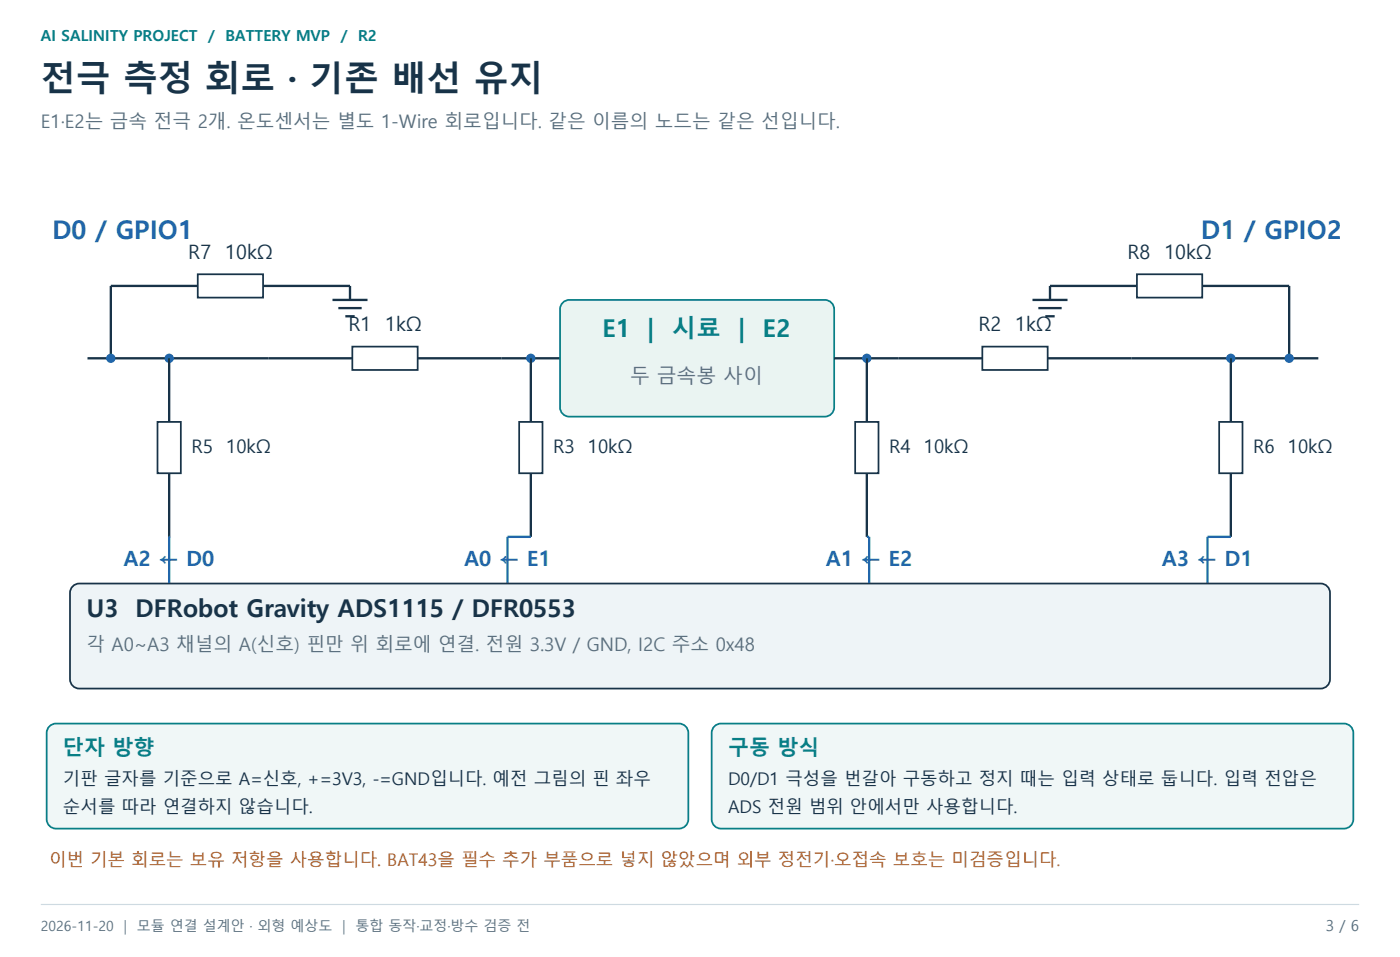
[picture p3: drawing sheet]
<svg xmlns="http://www.w3.org/2000/svg" width="423mm" height="289mm" viewBox="0 0 423 289" stroke-linecap="round" stroke-linejoin="round" font-family="sans-serif">
<path d="M12.3 273.4h398.7" fill="none" stroke="#cedae1" stroke-width=".35"/>
<path d="M26.5 108.3h80" fill="none" stroke="#183348" stroke-width=".71" stroke-linecap="butt"/>
<path d="M106.5 104.8h19.8v7h-19.8z" fill-rule="evenodd" fill="#fff" stroke="#183348" stroke-width=".53"/>
<path d="M126.3 108.3h43" fill="none" stroke="#183348" stroke-width=".71" stroke-linecap="butt"/>
<path d="M170 91.7a2.82 2.82 0 0 1 2.2-1h77.2a2.82 2.82 0 0 1 2.8 2.8v29.6a2.82 2.82 0 0 1-2.8 2.8h-77.2a2.82 2.82 0 0 1-2.9-2.8v-29.6z" fill-rule="evenodd" fill="#eaf4f2" stroke="#087f85" stroke-width=".53"/>
<path d="M252.2 108.3h44.8" fill="none" stroke="#183348" stroke-width=".71" stroke-linecap="butt"/>
<path d="M297 104.8h19.8v7h-19.8z" fill-rule="evenodd" fill="#fff" stroke="#183348" stroke-width=".53"/>
<path d="M316.8 108.3h81.8" fill="none" stroke="#183348" stroke-width=".71" stroke-linecap="butt"/>
<g fill="#2166aa">
<circle cx="51.2" cy="108.3" r="1.41"/>
<circle cx="160.5" cy="108.3" r="1.41"/>
<circle cx="262.1" cy="108.3" r="1.41"/>
<circle cx="372.2" cy="108.3" r="1.41"/>
</g>
<path d="M59.8 86.4h-26.3v21.9" fill="none" stroke="#183348" stroke-width=".71" stroke-linecap="butt"/>
<path d="M59.8 82.9h19.8v7.1h-19.8z" fill-rule="evenodd" fill="#fff" stroke="#183348" stroke-width=".53"/>
<path d="M79.6 86.4h26.2v4.3M100.5 90.7h10.6M102.3 93.1h7.1M104.4 95.6h2.8" fill="none" stroke="#183348" stroke-width=".71" stroke-linecap="butt"/>
<circle cx="33.5" cy="108.3" r="1.41" fill="#2166aa"/>
<path d="M317.5 86.4h26.3M389.8 86.4v21.9" fill="none" stroke="#183348" stroke-width=".71" stroke-linecap="butt"/>
<path d="M343.8 82.9h19.7v7.1h-19.7z" fill-rule="evenodd" fill="#fff" stroke="#183348" stroke-width=".53"/>
<path d="M312.2 90.7h10.6M314 93.1h7M316.1 95.6h2.8M317.5 86.4v4.3M363.5 86.4h26.3" fill="none" stroke="#183348" stroke-width=".71" stroke-linecap="butt"/>
<circle cx="389.8" cy="108.3" r="1.41" fill="#2166aa"/>
<path d="M51.2 108.3v19.2" fill="none" stroke="#183348" stroke-width=".71" stroke-linecap="butt"/>
<path d="M47.6 127.5h7.1v15.6h-7.1z" fill-rule="evenodd" fill="#fff" stroke="#183348" stroke-width=".53"/>
<path d="M160.5 108.3v19.2M51.2 143.1v19.2" fill="none" stroke="#183348" stroke-width=".71" stroke-linecap="butt"/>
<path d="M51.2 162.3v14.1" fill="none" stroke="#2166aa" stroke-width=".71" stroke-linecap="butt"/>
<path d="M157 127.5h7v15.6h-7z" fill-rule="evenodd" fill="#fff" stroke="#183348" stroke-width=".53"/>
<path d="M262.1 108.3v19.2M160.5 143.1v19.2" fill="none" stroke="#183348" stroke-width=".71" stroke-linecap="butt"/>
<path d="M160.5 162.3h-7v14.1" fill="none" stroke="#2166aa" stroke-width=".71" stroke-linecap="butt"/>
<path d="M258.6 127.5h7v15.6h-7z" fill-rule="evenodd" fill="#fff" stroke="#183348" stroke-width=".53"/>
<path d="M372.2 108.3v19.2M262.1 143.1v19.2" fill="none" stroke="#183348" stroke-width=".71" stroke-linecap="butt"/>
<path d="M262.1 162.3h.7v14.1" fill="none" stroke="#2166aa" stroke-width=".71" stroke-linecap="butt"/>
<path d="M368.7 127.5h7v15.6h-7z" fill-rule="evenodd" fill="#fff" stroke="#183348" stroke-width=".53"/>
<path d="M372.2 143.1v19.2" fill="none" stroke="#183348" stroke-width=".71" stroke-linecap="butt"/>
<path d="M372.2 162.3h-7.1v14.1" fill="none" stroke="#2166aa" stroke-width=".71" stroke-linecap="butt"/>
<path d="M22.2 177l1.8-.6h375.3a2.82 2.82 0 0 1 2.9 2.8v26.1a2.82 2.82 0 0 1-2.9 2.8h-375.3a2.82 2.82 0 0 1-2.8-2.8v-26.1a2.82 2.82 0 0 1 1-2.2z" fill-rule="evenodd" fill="#eef4f7" stroke="#183348" stroke-width=".53"/>
<g fill="#f0f7f7" stroke="#087f85" stroke-width=".53">
<path d="M15.2 219.3l1.7-.6h188.4a2.82 2.82 0 0 1 2.8 2.8v26.2a2.82 2.82 0 0 1-2.8 2.8h-188.4a2.82 2.82 0 0 1-2.8-2.8v-26.2a2.82 2.82 0 0 1 1.1-2.2z" fill-rule="evenodd"/>
<path d="M216.3 219.3l1.7-.6h188.4a2.82 2.82 0 0 1 2.8 2.8v26.2a2.82 2.82 0 0 1-2.8 2.8h-188.4a2.82 2.82 0 0 1-2.8-2.8v-26.2a2.82 2.82 0 0 1 1.1-2.2z" fill-rule="evenodd"/>
</g>
<text font-size="10.6" fill="#183348" x="12.3" y="27.5">전극 측정 회로 · 기존 배선 유지</text>
<g font-size="7.8" fill="#2166aa">
<text x="15.9" y="72.3">D0 / GPIO1</text>
<text x="363.2" y="72.3">D1 / GPIO2</text>
</g>
<g font-size="7.4" fill="#087f85">
<text x="182.2" y="102">E1</text>
<text x="195.7" y="102">|</text>
<text x="203.2" y="102">시료</text>
<text x="223.2" y="102">|</text>
<text x="230.7" y="102">E2</text>
</g>
<g font-size="7.4" fill="#183348">
<text x="26.1" y="186.6">U3</text>
<text x="41" y="186.6">DFRobot Gravity ADS1115 / DFR0553</text>
</g>
<g font-size="6.3" fill="#2166aa">
<text x="37.5" y="171.1">A2 ← D0</text>
<text x="140.4" y="171.1">A0 ← E1</text>
<text x="249.8" y="171.1">A1 ← E2</text>
<text x="351.4" y="171.1">A3 ← D1</text>
</g>
<g font-size="6.3" fill="#087f85">
<text x="19" y="228.2">단자 방향</text>
<text x="220.1" y="228.2">구동 방식</text>
</g>
<g font-size="6" fill="#183348">
<text x="56.9" y="78.3">R7</text>
<text x="68.1" y="78.3">10kΩ</text>
<text x="340.9" y="78.3">R8</text>
<text x="352.1" y="78.3">10kΩ</text>
<text x="105.3" y="100.2">R1</text>
<text x="116.5" y="100.2">1kΩ</text>
<text x="295.8" y="100.2">R2</text>
<text x="307" y="100.2">1kΩ</text>
</g>
<text font-size="6" fill="#5b6f7e" x="190.5" y="115.7">두 금속봉 사이</text>
<g font-size="5.6" fill="#5b6f7e">
<text x="12.3" y="38.8">E1·E2는 금속 전극 2개. 온도센서는 별도 1-Wire 회로입니다. 같은 이름의 노드는 같은 선입니다.</text>
<text x="26.1" y="196.9">각 A0~A3 채널의 A(신호) 핀만 위 회로에 연결. 전원 3.3V / GND, I2C 주소 0x48</text>
</g>
<g font-size="5.6" fill="#183348">
<text x="57.9" y="137.1">R5</text>
<text x="68.4" y="137.1">10kΩ</text>
<text x="167.2" y="137.1">R3</text>
<text x="177.7" y="137.1">10kΩ</text>
<text x="268.8" y="137.1">R4</text>
<text x="279.3" y="137.1">10kΩ</text>
<text x="378.9" y="137.1">R6</text>
<text x="389.4" y="137.1">10kΩ</text>
</g>
<g font-size="5.3" fill="#183348">
<text x="19" y="237.4">기판 글자를 기준으로 A=신호, +=3V3, -=GND입니다. 예전 그림의 핀 좌우</text>
<text x="220.1" y="237.4">D0/D1 극성을 번갈아 구동하고 정지 때는 입력 상태로 둡니다. 입력 전압은</text>
<text x="19" y="245.6">순서를 따라 연결하지 않습니다.</text>
<text x="220.1" y="245.6">ADS 전원 범위 안에서만 사용합니다.</text>
</g>
<text font-size="5.3" fill="#a45520" x="14.8" y="261.8">이번 기본 회로는 보유 저항을 사용합니다. BAT43을 필수 추가 부품으로 넣지 않았으며 외부 정전기·오접속 보호는 미검증입니다.</text>
<g font-size="4.6" fill="#087f85">
<text x="12.3" y="12.3">AI SALINITY PROJECT</text>
<text x="62.9" y="12.3">/ BATTERY MVP</text>
<text x="103" y="12.3">/ R2</text>
</g>
<text font-size="4.6" fill="#5b6f7e" x="400.9" y="281.5">3 / 6</text>
<g font-size="4.2" fill="#5b6f7e">
<text x="12.3" y="281.5">2026-11-20</text>
<text x="37.4" y="281.5">|</text>
<text x="41.4" y="281.5">모듈 연결 설계안 · 외형 예상도</text>
<text x="103.5" y="281.5">|</text>
<text x="107.5" y="281.5">통합 동작·교정·방수 검증 전</text>
</g>
</svg>
